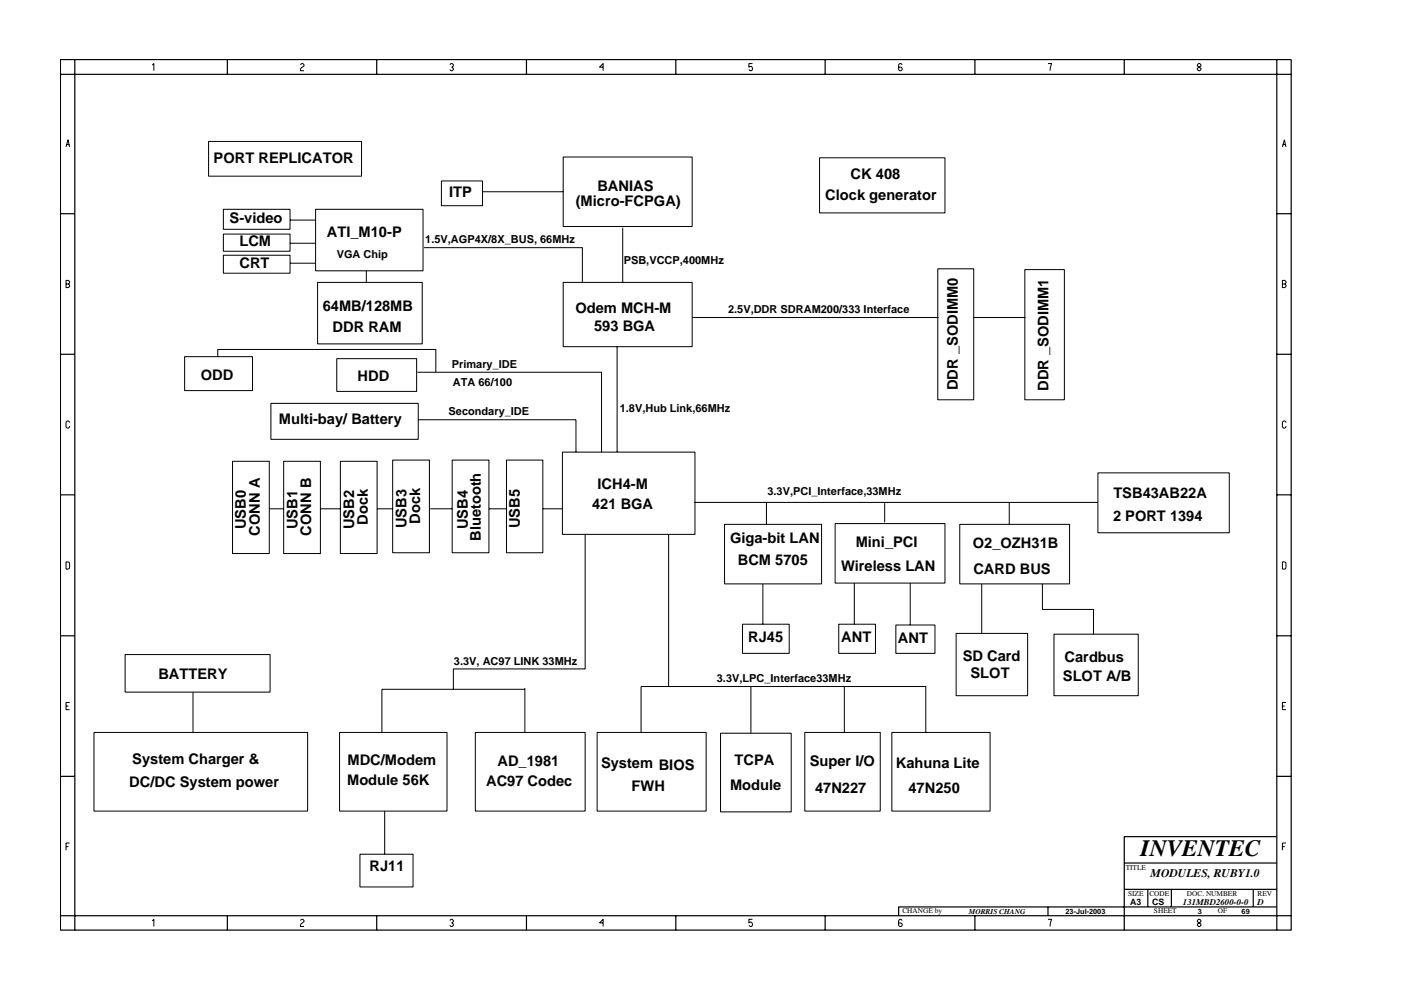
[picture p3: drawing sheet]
<svg xmlns="http://www.w3.org/2000/svg" width="297mm" height="210mm" viewBox="0 0 297 210" stroke-linecap="round" stroke-linejoin="round" font-family="sans-serif">
<g fill="none" stroke="#000" stroke-width=".25">
<path d="M12.8 12.6h261v184.6h-261zM12.8 15.8h261M15.9 12.6v184.6M48.2 12.6v3.2M79.9 12.6v3.2M111.6 12.6v3.2M143.3 12.6v3.2M174.9 12.6v3.2M206.7 12.6v3.2M238.4 12.6v3.2M270.7 12.6v184.6M12.8 45.3h3.1"/>
<path d="M270.7 45.3h3.1M12.8 75.1h3.1M270.7 75.1h3.1M12.8 104.9h3.1M270.7 104.9h3.1M12.8 134.8h3.1M270.7 134.8h3.1M12.8 164.6h3.1M270.7 164.6h3.1M270.7 177.4h-32.3v19.8M12.8 194.2h261M48.2 194.2v3"/>
<path d="M79.9 194.2v3M111.6 194.2v3M143.3 194.2v3M174.9 194.2v3M206.7 194.2v3M222.2 192.3v1.9M238.4 183h32.3M238.4 188.6h32.3M243.4 188.6v3.7M248.4 188.6v3.7M265.7 188.6v3.7M270.7 192.3h-80.2v1.9"/>
</g>
<g fill="none" stroke="#000" stroke-width=".21">
<path d="M32.3 13.8l.3-.3v1.5M63.7 13.7l.3-.2h.2l.3 .2v.3l-.5 .3-.3 .4v.3h.8M95.4 13.7l.2-.2h.3l.2 .2v.3l-.3 .2 .3 .3v.2l-.2 .3h-.3l-.2-.3M127.9 14.2h-.8l.8-.7v1.5M159.5 13.5h-.7v.7l.2-.1a.5 .5 0 0 1 .5 .6l-.2 .3h-.3l-.2-.3M191.3 13.7l-.3-.2h-.2l-.3 .2v1l.3 .3h.2l.3-.3v-.2l-.3-.3h-.5M222.2 13.5h.8l-.4 1.5M253.9 13.7l.2-.2h.3l.2 .2v.3l-.7 .5v.2l.2 .3h.3l.2-.3v-.2l-.7-.5zM14 31.2l.4-1.6 .4 1.6M14.1 30.7h.6M44.2 30h32.5v7.4h-32.5zM93.6 38.4h8.7v5.2h-8.7z"/>
<path d="M119.4 33.3h27.4v14.7h-27.4zM173.8 33.5h26.5v11.6h-26.5zM271.9 31.2l.4-1.6 .4 1.6M272 30.7h.6M14 59.5h.5l.3 .2v.3l-.3 .2 .3 .3v.2l-.3 .3h-.5zM47.4 44.4h14.1v4.2h-14.1zM47.4 49.6h14.1v3.7h-14.1zM47.4 54.1h14.1v3.8h-14.1zM61.5 46.7h5.4M61.5 51.6h5.4M61.5 55.8h5.4M66.9 44.4h22.8v13h-22.8z"/>
<path d="M67.3 59.9h22.2v13h-22.2zM77.7 57.4v2.5M89.9 52.5h33.6v7.4M102.3 40.7h17.1M119.4 59.9h27.4v13.6h-27.4zM132 48.3v11.6M198.8 57h7.6v27.8h-7.6zM217.3 57.2h8.4v27.6h-8.4zM14 60.2h.5M39.1 75.6h14.4v7.2h-14.4zM46.2 75.6v-1.5h46.2v4.8M71.4 76h16.9v7h-16.9z"/>
<path d="M88.5 78.9h39v17M130.8 73.5v22.4M146.8 67.3h52.2M206.4 67.3h11.1M271.9 60.2h.5l.3-.2v-.3l-.3-.2h-.5v1.5h.5l.3-.3v-.2l-.3-.3M14.8 89.6l-.3-.3h-.2l-.3 .2v1l.3 .3h.2l.3-.4M49.3 97.8h7.8v19.6h-7.8zM57.4 85.5h31.3v7.6h-31.3zM60.1 97.8h7.8v19.6h-7.8zM72.2 97.8h7.8v19.6h-7.8zM83.3 97.6h7.7v19.6h-7.7zM88.7 89h33.4v6.9"/>
<path d="M95.9 97.6h7.8v19.6h-7.8zM107.4 97.6h7.7v19.6h-7.7zM119.2 95.9h28.1v17.4h-28.1zM272.7 89.6l-.3-.3h-.3l-.2 .2v1l.2 .3h.3l.3-.4M14 119.1l.7 .1v1.4l-.7 .1zM57.1 107.9h3M67.9 107.9h4.3M80 107.9h3.3M91.2 107.9h4.7M103.7 107.9h3.7M115.1 107.9h4.1M124.1 113.3v28.5h-28v4.3"/>
<path d="M141.8 113.3v32.3M147.2 106.5h85.6M153.6 111.2h20.6v12.6h-20.6zM162.5 106.5v4.7M177.1 111h23.2v12.6h-23.2zM187.6 106.7v4.1M203.5 111.2h23.3v12.6h-23.3zM214 106.5v4.7M232.8 100.3h27.8v12.7h-27.8zM271.9 119.1l.7 .1v1.4l-.7 .1zM26.5 138.8h30.8v7.9h-30.8zM157.4 132.3h9.9v6.2h-9.9z"/>
<path d="M161.7 123.8v8.5M177.8 132.3h7.8v6.2h-7.8zM181.1 123.6v8.7M189.9 132.5h8.3v6h-8.3zM193 123.6v8.9M202.7 134.3h15.2v13.2h-15.2zM208.1 123.8v10.5M221 123.8v5.4h10.8v5.3M223.5 134.5h17.8v13h-17.8zM14 149.7h.5M14.8 148.9h-.8v1.6h.8M19.9 155.3h45.3v16.7h-45.3z"/>
<path d="M40.9 146.7v8.6M72 155.3h22.8v16.7h-22.8zM100.8 155.3h23.3v16.7h-23.3zM111.3 145.9v9.4M111.3 146.1h-30.3v9.2M126.6 155.3h23.1v16.7h-23.1zM135.9 155.3v-9.7h60.4v9.7M152.8 155.5h15v16.6h-15zM159.2 145.6v9.9M170.6 155.3h16v16.7h-16zM179 145.6v9.7M189.1 155.3h20.8v16.7h-20.8z"/>
<path d="M271.9 149.7h.5M272.7 148.9h-.8v1.6h.8M14 179.5h.5M14.8 178.7h-.8v1.6M81.6 172v9.1M271.9 179.5h.5M272.7 178.7h-.8v1.6M32.3 195.3l.3-.4v1.5M63.7 195.2l.3-.3h.2l.3 .3v.2l-.7 .5-.1 .3v.2h.8M76.3 181.1h11.3v7h-11.3zM95.4 195.2l.2-.3h.3l.2 .3v.2l-.3 .3 .3 .2v.3l-.2 .2h-.3l-.2-.2M127.9 195.7h-.8l.8-.8v1.5"/>
<path d="M159.5 194.9h-.7v.8l.2-.2a.5 .5 0 0 1 .5 .7l-.2 .2h-.3l-.2-.2M191.3 195.2l-.3-.3h-.2l-.3 .3v1l.3 .2h.2l.3-.2v-.3l-.3-.2h-.5M222.2 194.9h.8l-.4 1.5M254.1 194.9l-.2 .3v.2l.7 .5v.3l-.2 .2h-.3l-.2-.2v-.3l.7-.5v-.2l-.2-.3z"/>
</g>
<text font-size="5" x="241.8" y="181.6">INVENTEC</text>
<g font-size="3.1">
<text x="45.3" y="34.6">PORT REPLICATOR</text>
<text x="95.2" y="41.8">ITP</text>
<text x="126.7" y="40.4">BANIAS</text>
<text x="180.4" y="37.9">CK 408</text>
<text x="48.7" y="47.2">S-video</text>
<text x="122.1" y="43.7">(Micro-FCPGA)</text>
<text x="175" y="42.4">Clock generator</text>
<text x="50.8" y="52.1">LCM</text>
<text x="69.3" y="50.3">ATI_M10-P</text>
<text x="50.8" y="56.8">CRT</text>
<text x="68.4" y="65.9">64MB/128MB</text>
<text x="70.5" y="70.3">DDR RAM</text>
<text x="122" y="66.3">Odem MCH-M</text>
<text x="126" y="70.2">593 BGA</text>
<text x="42.6" y="80.5">ODD</text>
<text x="75.8" y="80.8">HDD</text>
<text x="203.1" y="82.7" transform="rotate(-90 203.1 82.7)">DDR _SODIMM0</text>
<text x="222.3" y="82.9" transform="rotate(-90 222.3 82.9)">DDR _SODIMM1</text>
<text x="59.1" y="90">Multi-bay/ Battery</text>
<text x="125.5" y="107.8">421 BGA</text>
<text x="126.7" y="103.6">ICH4-M</text>
<text x="236.1" y="105.5">TSB43AB22A</text>
<text x="52.1" y="112.2" transform="rotate(-90 52.1 112.2)">USB0</text>
<text x="55.1" y="113.6" transform="rotate(-90 55.1 113.6)">CONN A</text>
<text x="63.1" y="112.2" transform="rotate(-90 63.1 112.2)">USB1</text>
<text x="65.9" y="113.6" transform="rotate(-90 65.9 113.6)">CONN B</text>
<text x="75.1" y="112.2" transform="rotate(-90 75.1 112.2)">USB2</text>
<text x="78" y="111.3" transform="rotate(-90 78 111.3)">Dock</text>
<text x="86.2" y="112" transform="rotate(-90 86.2 112)">USB3</text>
<text x="89.1" y="111.1" transform="rotate(-90 89.1 111.1)">Dock</text>
<text x="99.2" y="112.2" transform="rotate(-90 99.2 112.2)">USB4</text>
<text x="110.2" y="112" transform="rotate(-90 110.2 112)">USB5</text>
<text x="236" y="110.5">2 PORT 1394</text>
<text x="101.9" y="114.7" transform="rotate(-90 101.9 114.7)">Bluetooth</text>
<text x="154.8" y="115">Giga-bit LAN</text>
<text x="156.4" y="119.9">BCM 5705</text>
<text x="181.4" y="116">Mini_PCI</text>
<text x="206.3" y="116.2">O2_OZH31B</text>
<text x="178.3" y="121">Wireless LAN</text>
<text x="206.4" y="121.6">CARD BUS</text>
<text x="158.6" y="136">RJ45</text>
<text x="178.4" y="136.2">ANT</text>
<text x="190.4" y="136.4">ANT</text>
<text x="33.6" y="144">BATTERY</text>
<text x="204.1" y="140.1">SD Card</text>
<text x="205.8" y="143.7">SLOT</text>
<text x="225.7" y="140.3">Cardbus</text>
<text x="225.4" y="144.3">SLOT A/B</text>
<text x="27.4" y="166.8">DC/DC System power</text>
<text x="28" y="162">System Charger &amp;</text>
<text x="73.6" y="166.5">Module 56K</text>
<text x="73.7" y="162.2">MDC/Modem</text>
<text x="103.1" y="166.7">AC97 Codec</text>
<text x="105.5" y="162.4">AD_1981</text>
<text x="127.4" y="162.8">System BIOS</text>
<text x="133.9" y="167.7">FWH</text>
<text x="154.8" y="167.4">Module</text>
<text x="155.7" y="162.2">TCPA</text>
<text x="171.7" y="162.4">Super I/O</text>
<text x="189.9" y="162.8">Kahuna Lite</text>
<text x="172.8" y="168">47N227</text>
<text x="192.6" y="168.2">47N250</text>
<text x="78.4" y="184.7">RJ11</text>
</g>
<text font-size="2.5" x="244" y="185.9">MODULES, RUBY1.0</text>
<g font-size="2.3">
<text x="90.2" y="51.4">1.5V,AGP4X/8X_BUS, 66MHz</text>
<text x="71.4" y="54.7">VGA Chip</text>
<text x="132.2" y="56.1">PSB,VCCP,400MHz</text>
<text x="154.4" y="66.4">2.5V,DDR SDRAM200/333 Interface</text>
<text x="95.8" y="78">Primary_IDE</text>
<text x="96" y="81.9">ATA 66/100</text>
<text x="95.1" y="87.9">Secondary_IDE</text>
<text x="131.4" y="87.4">1.8V,Hub Link,66MHz</text>
<text x="162.7" y="105">3.3V,PCI_Interface,33MHz</text>
<text x="96.3" y="141">3.3V, AC97 LINK 33MHz</text>
<text x="152" y="144.6">3.3V,LPC_Interface33MHz</text>
</g>
<g font-size="1.9">
<text x="239.6" y="191.9">A3</text>
<text x="244.3" y="192">CS</text>
<text x="250.8" y="191.9">131MBD2600-0-0</text>
<text x="266.6" y="191.9">D</text>
</g>
<g font-size="1.6">
<text x="238.7" y="184.4">TITLE</text>
<text x="239.2" y="190">SIZE</text>
<text x="243.7" y="190">CODE</text>
<text x="251.6" y="190">DOC. NUMBER</text>
<text x="266.6" y="190">REV</text>
<text x="191.3" y="193.5">CHANGE by</text>
<text x="205.4" y="193.7">MORRIS CHANG</text>
<text x="225.9" y="193.7">23-Jul-2003</text>
<text x="244.7" y="193.5">SHEET</text>
<text x="253.9" y="193.7">3</text>
<text x="258.2" y="193.5">OF</text>
<text x="263.3" y="193.7">69</text>
</g>
</svg>
